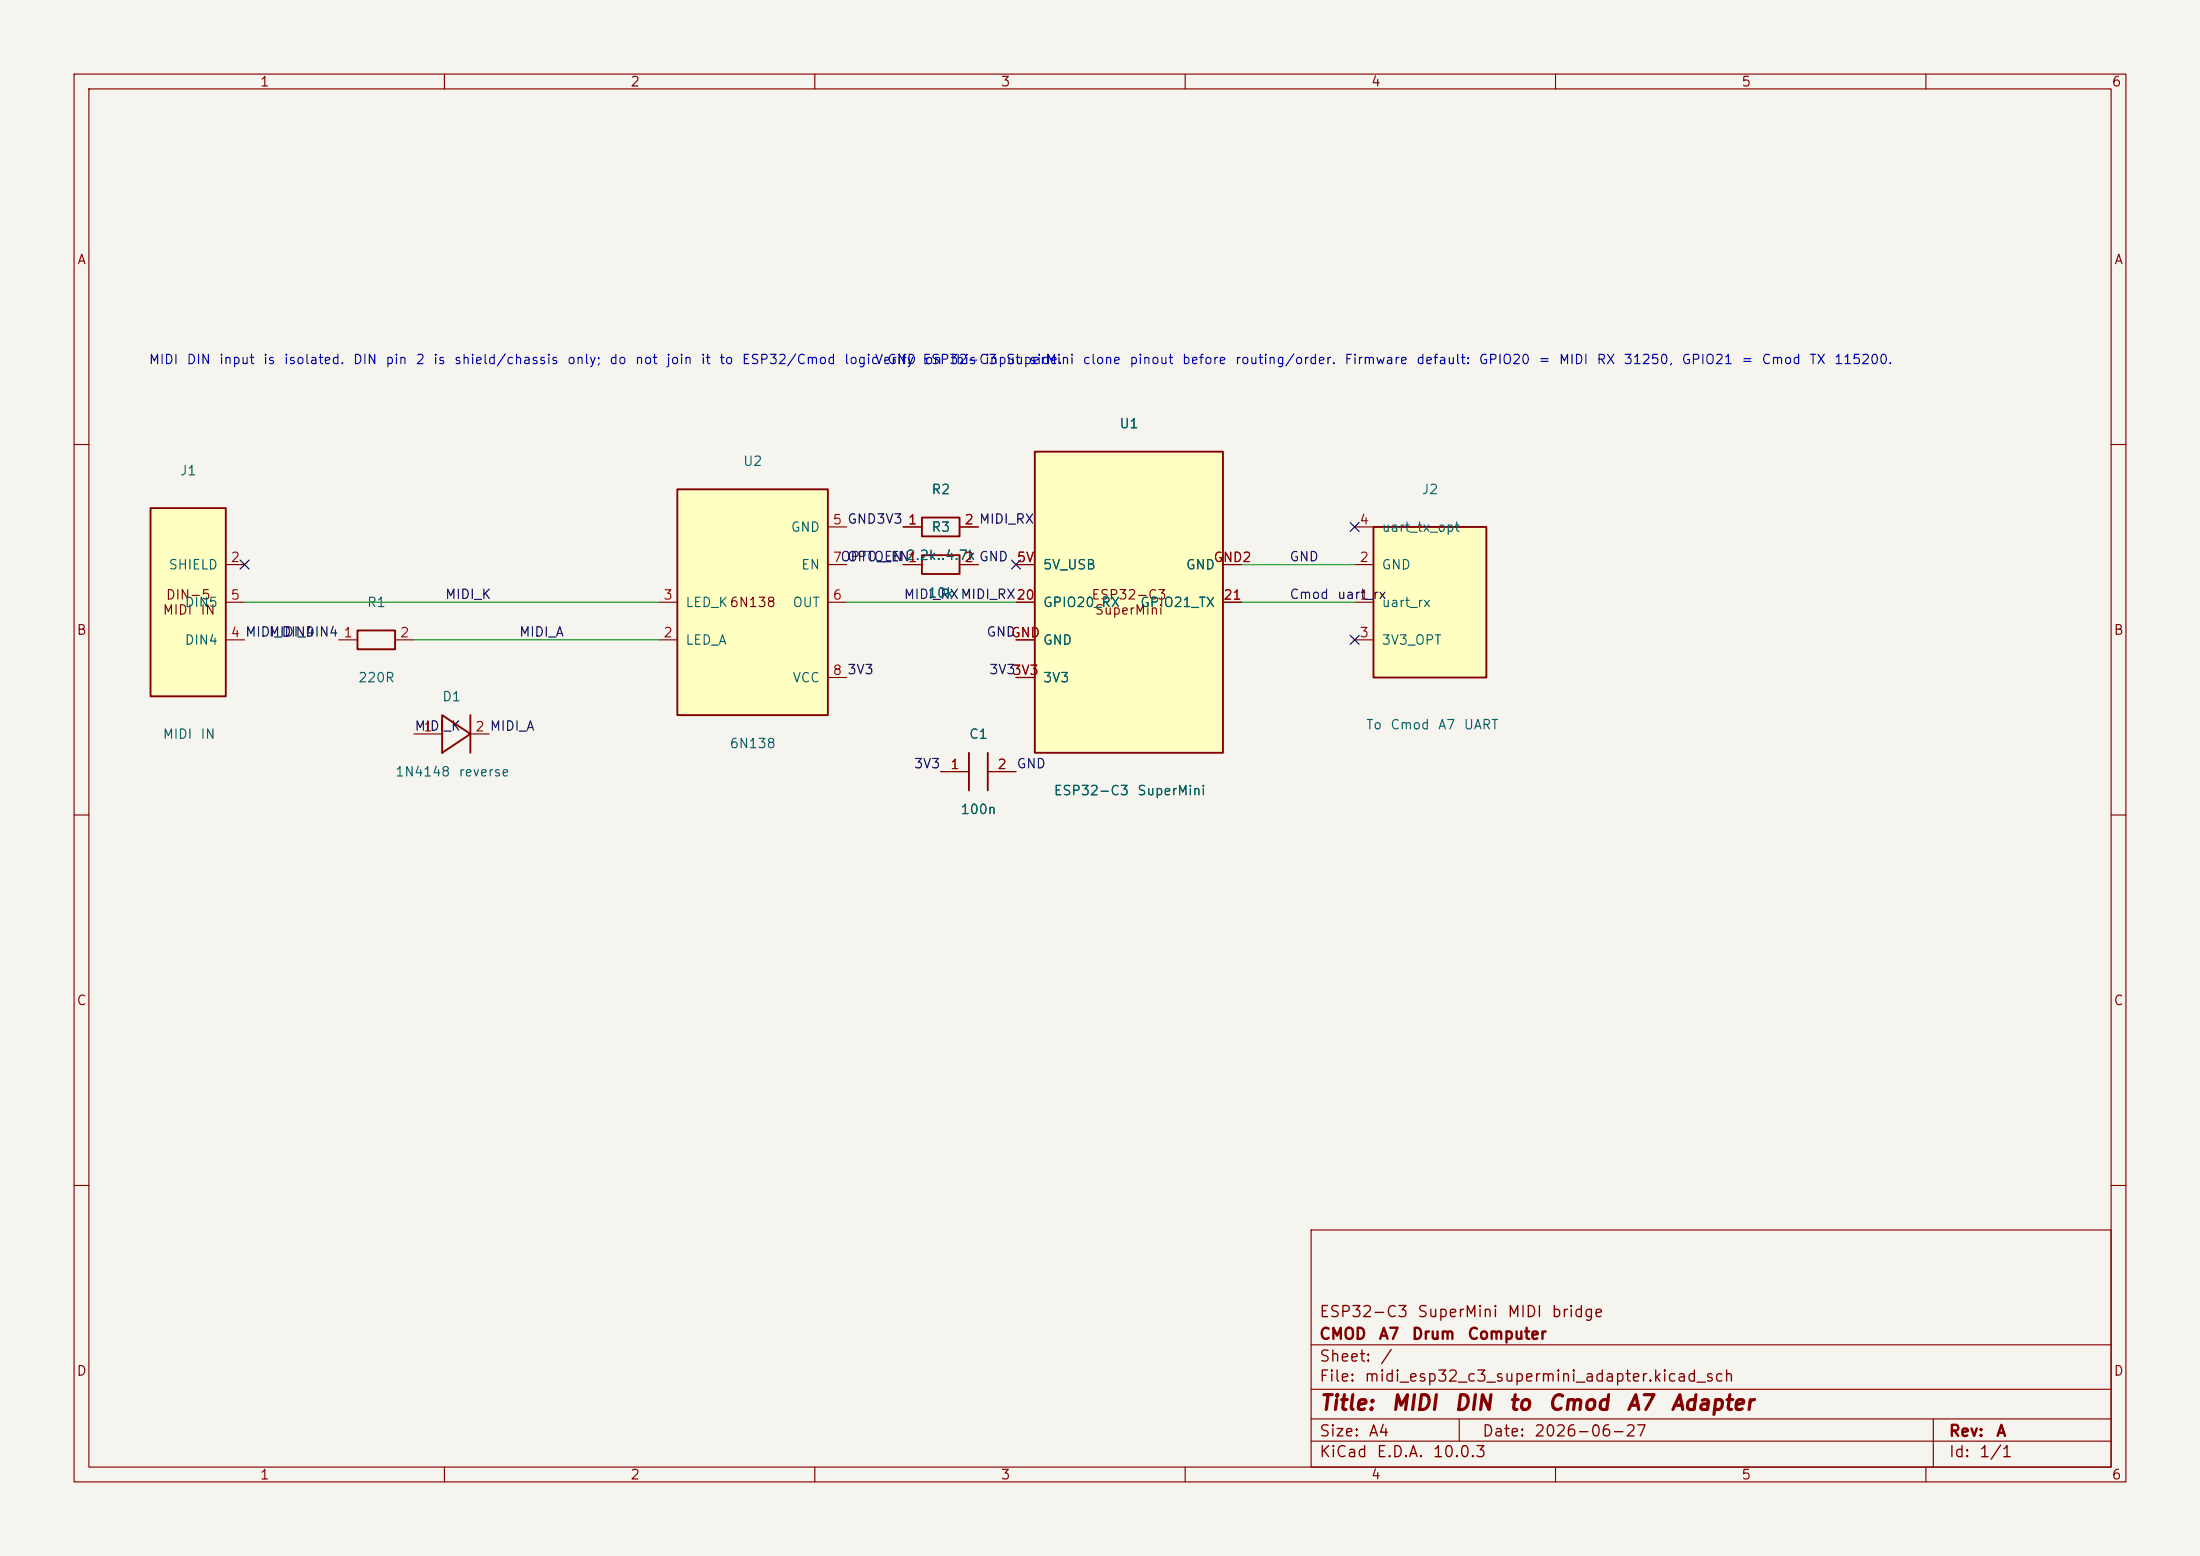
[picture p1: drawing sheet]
<svg xmlns="http://www.w3.org/2000/svg" width="297mm" height="210mm" viewBox="0 0 297 210" stroke-linecap="round" stroke-linejoin="round" font-family="sans-serif">
<path d="M0 0h297v210h-297z" fill="#f5f4ef" stroke="#f5f4ef" stroke-width=".14"/>
<g fill="none" stroke="#840000" stroke-width=".15">
<path d="M10 10h277v190h-277zM12 12h273v186h-273zM60 10v2M110 10v2M160 10v2M210 10v2M260 10v2M10 60h2M285 60h2M10 110h2M127 104.1h3.8M133.3 104.1h3.9"/>
<path d="M285 110h2M10 160h2M177 166h108v32h-108zM285 160h2M60 198v2M110 198v2M160 198v2M177 194.5h108M177 191.5h108M177 187.5h108M177 181.5h108M197 191.5v3"/>
<path d="M210 198v2M260 198v2M261 191.5v6.5"/>
</g>
<path d="M130.8 101.6v5.1M133.3 101.6v5.1" fill="none" stroke="#840000" stroke-width=".25"/>
<path d="M91.4 66h20.4v30.5h-20.4z" fill="#ffffc2"/>
<path d="M91.4 66h20.4v30.5h-20.4zM124.5 69.9h5v2.5h-5zM124.5 74.9h5v2.6h-5zM59.7 96.5l3.8 2.6-3.8 2.5zM63.5 96.5v5.1" fill="none" stroke="#840000" stroke-width=".25"/>
<path d="M111.8 71.1h2.5M111.8 76.2h2.5M121.9 71.1h2.6M121.9 76.2h2.6M129.5 71.1h2.6M129.5 76.2h2.6M55.9 99.1h3.8M63.5 99.1h2.5M88.9 86.4h2.5M88.9 81.3h2.5M111.8 81.3h2.5M111.8 91.4h2.5" fill="none" stroke="#840000" stroke-width=".15"/>
<path d="M20.3 68.6h10.2v25.4h-10.2z" fill="#ffffc2"/>
<path d="M20.3 68.6h10.2v25.4h-10.2zM48.3 85.1h5v2.5h-5z" fill="none" stroke="#840000" stroke-width=".25"/>
<path d="M30.5 76.2h2.5M30.5 86.4h2.5M30.5 81.3h2.5M45.7 86.4h2.6M53.3 86.4h2.6" fill="none" stroke="#840000" stroke-width=".15"/>
<path d="M139.7 61h25.4v40.6h-25.4z" fill="#ffffc2"/>
<path d="M139.7 61h25.4v40.6h-25.4z" fill="none" stroke="#840000" stroke-width=".25"/>
<path d="M137.2 76.2h2.5M165.1 76.2h2.5M137.2 91.4h2.5M137.2 81.3h2.5M137.2 86.4h2.5M165.1 81.3h2.5" fill="none" stroke="#840000" stroke-width=".15"/>
<path d="M185.4 71.1h15.3v20.3h-15.3z" fill="#ffffc2"/>
<path d="M185.4 71.1h15.3v20.3h-15.3z" fill="none" stroke="#840000" stroke-width=".25"/>
<g fill="none" stroke="#840000" stroke-width=".15">
<path d="M121.9 76.2h2.6M121.9 71.1h2.6M129.5 76.2h2.6M129.5 71.1h2.6M137.2 76.2h2.5M165.1 76.2h2.5M182.9 76.2h2.5M182.9 71.1h2.5M137.2 81.3h2.5M137.2 86.4h2.5M137.2 91.4h2.5M165.1 81.3h2.5"/>
<path d="M182.9 81.3h2.5M182.9 86.4h2.5M127 104.1h3.8M133.3 104.1h3.9"/>
</g>
<path d="M167.6 76.2h15.3M33 81.3h55.9M55.9 86.4h33M114.3 81.3h22.9M167.6 81.3h15.3" fill="none" stroke="#009600" stroke-width=".15"/>
<path d="M32.4 75.6l1.2 1.2M33.6 75.6l-1.2 1.2M136.6 75.6l1.2 1.2M137.8 75.6l-1.2 1.2M182.3 70.5l1.2 1.2M183.5 70.5l-1.2 1.2M182.3 85.8l1.2 1.2M183.5 85.8l-1.2 1.2" fill="none" stroke="#000084" stroke-width=".15"/>
<g font-size="2" fill="#840000">
<text x="178" y="190.8">Title:</text>
<text x="187.7" y="190.8">MIDI</text>
<text x="196.2" y="190.8">DIN</text>
<text x="203.6" y="190.8">to</text>
<text x="208.8" y="190.8">Cmod</text>
<text x="219.4" y="190.8">A7</text>
<text x="225.4" y="190.8">Adapter</text>
</g>
<g font-size="1.5" fill="#840000">
<text x="178" y="178.2">ESP32-C3</text>
<text x="191.2" y="178.2">SuperMini</text>
<text x="203.4" y="178.2">MIDI</text>
<text x="209.3" y="178.2">bridge</text>
<text x="178" y="184.2">Sheet:</text>
<text x="178" y="181.2">CMOD</text>
<text x="186" y="181.2">A7</text>
<text x="186.2" y="184.2">/</text>
<text x="190.5" y="181.2">Drum</text>
<text x="198" y="181.2">Computer</text>
<text x="178" y="186.9">File:</text>
<text x="184.1" y="186.9">midi_esp32_c3_supermini_adapter.kicad_sch</text>
<text x="178" y="197.1">KiCad</text>
<text x="178" y="194.3">Size:</text>
<text x="184.7" y="194.3">A4</text>
<text x="185.7" y="197.1">E.D.A.</text>
<text x="193.3" y="197.1">10.0.3</text>
<text x="200" y="194.3">Date:</text>
<text x="207" y="194.3">2026-06-27</text>
<text x="263" y="194.3">Rev:</text>
<text x="263" y="197.1">Id:</text>
<text x="267.1" y="197.1">1/1</text>
<text x="269.4" y="194.3">A</text>
</g>
<g font-size="1.3" fill="#840000">
<text x="35" y="12">1</text>
<text x="85" y="12">2</text>
<text x="135" y="12">3</text>
<text x="185" y="12">4</text>
<text x="235" y="12">5</text>
<text x="285" y="12">6</text>
<text x="10.3" y="36">A</text>
<text x="285.3" y="36">A</text>
<text x="21.9" y="83.3">MIDI</text>
<text x="22.3" y="81.2">DIN-5</text>
<text x="27" y="83.3">IN</text>
<text x="147.2" y="81.2">ESP32-C3</text>
<text x="147.7" y="83.3">SuperMini</text>
<text x="10.3" y="86">B</text>
<text x="285.3" y="86">B</text>
<text x="10.3" y="136">C</text>
<text x="285.3" y="136">C</text>
<text x="10.3" y="186">D</text>
<text x="285.3" y="186">D</text>
<text x="35" y="200">1</text>
<text x="85" y="200">2</text>
<text x="135" y="200">3</text>
<text x="185" y="200">4</text>
<text x="235" y="200">5</text>
<text x="285" y="200">6</text>
</g>
<g font-size="1.3" fill="#0000c2">
<text x="20" y="49.5">MIDI</text>
<text x="25.1" y="49.5">DIN</text>
<text x="29.5" y="49.5">input</text>
<text x="35.4" y="49.5">is</text>
<text x="38.2" y="49.5">isolated.</text>
<text x="47.6" y="49.5">DIN</text>
<text x="51.9" y="49.5">pin</text>
<text x="56" y="49.5">2</text>
<text x="58.4" y="49.5">is</text>
<text x="61.2" y="49.5">shield/chassis</text>
<text x="76.5" y="49.5">only;</text>
<text x="82.2" y="49.5">do</text>
<text x="85.6" y="49.5">not</text>
<text x="89.8" y="49.5">join</text>
<text x="94.5" y="49.5">it</text>
<text x="97" y="49.5">to</text>
<text x="100.1" y="49.5">ESP32/Cmod</text>
<text x="113.9" y="49.5">logic</text>
<text x="118" y="49.5">Verify</text>
<text x="119.7" y="49.5">GND ESP32-C3</text>
<text x="124.7" y="49.5">on</text>
<text x="128.2" y="49.5">this</text>
<text x="132.9" y="49.5">input</text>
<text x="135.7" y="49.5">SuperMini</text>
<text x="138.8" y="49.5">side.</text>
<text x="146.1" y="49.5">clone</text>
<text x="152.4" y="49.5">pinout</text>
<text x="159.5" y="49.5">before</text>
<text x="166.6" y="49.5">routing/order.</text>
<text x="181.4" y="49.5">Firmware</text>
<text x="191.1" y="49.5">default:</text>
<text x="199.5" y="49.5">GPIO20</text>
<text x="207.6" y="49.5">=</text>
<text x="210.3" y="49.5">MIDI</text>
<text x="215.4" y="49.5">RX</text>
<text x="219.1" y="49.5">31250,</text>
<text x="226.9" y="49.5">GPIO21</text>
<text x="235" y="49.5">=</text>
<text x="237.7" y="49.5">Cmod</text>
<text x="244.2" y="49.5">TX</text>
<text x="247.5" y="49.5">115200.</text>
</g>
<g font-size="1.3" fill="#006464">
<text x="151" y="58.1">U1</text>
<text x="24.2" y="64.5">J1</text>
<text x="100.2" y="63.2">U2</text>
<text x="125.7" y="67">R2</text>
<text x="191.8" y="67">J2</text>
<text x="22.7" y="77.2">SHIELD</text>
<text x="106.7" y="72.1">GND</text>
<text x="108.1" y="77.2">EN</text>
<text x="122.2" y="75.9">2.2k..4.7k</text>
<text x="125.7" y="72.1">R3</text>
<text x="140.7" y="77.2">5V_USB</text>
<text x="160" y="77.2">GND</text>
<text x="186.4" y="77.2">GND</text>
<text x="186.4" y="72.1">uart_tx_opt</text>
<text x="24.8" y="82.3">DIN5</text>
<text x="49.5" y="82.3">R1</text>
<text x="92.5" y="82.3">LED_K6N138</text>
<text x="106.9" y="82.3">OUT</text>
<text x="125.2" y="81">10k</text>
<text x="140.7" y="82.3">GPIO20_RX</text>
<text x="153.8" y="82.3">GPIO21_TX</text>
<text x="186.4" y="82.3">uart_rx</text>
<text x="24.8" y="87.3">DIN4</text>
<text x="92.5" y="87.3">LED_A</text>
<text x="140.7" y="87.3">GND</text>
<text x="186.4" y="87.3">3V3_OPT</text>
<text x="48.2" y="92.4">220R</text>
<text x="59.6" y="95">D1</text>
<text x="106.9" y="92.4">VCC</text>
<text x="140.7" y="92.4">3V3</text>
<text x="21.9" y="100">MIDI</text>
<text x="27" y="100">IN</text>
<text x="98.4" y="101.3">6N138</text>
<text x="130.7" y="100">C1</text>
<text x="184.3" y="98.8">To</text>
<text x="187.6" y="98.8">Cmod</text>
<text x="194" y="98.8">A7</text>
<text x="197.5" y="98.8">UART</text>
<text x="53.3" y="105.1">1N4148</text>
<text x="61.8" y="105.1">reverse</text>
<text x="142.2" y="107.7">ESP32-C3</text>
<text x="153.4" y="107.7">SuperMini</text>
<text x="129.6" y="110.2">100n</text>
</g>
<g font-size="1.3" fill="#a90000">
<text x="112.3" y="71.1">5 GND3V3</text>
<text x="122.5" y="71.1">1</text>
<text x="130.1" y="71.1">2 MIDI_RX</text>
<text x="130.1" y="71.1">2</text>
<text x="183.4" y="71.1">4</text>
<text x="31" y="76.2">2</text>
<text x="112.3" y="76.2">7OPTO_EN 2.2k..4.7k GND</text>
<text x="122.5" y="76.2">1</text>
<text x="130.1" y="76.2">2</text>
<text x="137.2" y="76.2">5V</text>
<text x="163.7" y="76.2">GND2</text>
<text x="183.4" y="76.2">2</text>
<text x="31" y="81.3">5</text>
<text x="89.5" y="81.3">3</text>
<text x="112.3" y="81.3">6</text>
<text x="137.1" y="81.3">20</text>
<text x="165.1" y="81.3">21</text>
<text x="183.4" y="81.3">1</text>
<text x="31" y="86.3">4</text>
<text x="46.3" y="86.3">1</text>
<text x="53.9" y="86.3">2</text>
<text x="89.5" y="86.3">2</text>
<text x="136.4" y="86.3">GND</text>
<text x="183.4" y="86.3">3</text>
<text x="112.3" y="91.4">8</text>
<text x="136.6" y="91.4">3V3</text>
<text x="57.1" y="99">1</text>
<text x="64.1" y="99">2 MIDI_A</text>
<text x="128.2" y="104.1">1</text>
<text x="134.5" y="104.1">2</text>
</g>
<g font-size="1.3" fill="#0f0f0f">
<text x="114.3" y="76.1">OPTO_EN1</text>
<text x="174" y="76.1">GND</text>
<text x="60" y="81.2">MIDI_K</text>
<text x="121.9" y="81.2">MIDI_RXMIDI_RX20</text>
<text x="174" y="81.2">Cmod</text>
<text x="180.4" y="81.2">uart_rx</text>
<text x="36.2" y="86.2">MIDI_DIN4</text>
<text x="70" y="86.2">MIDI_A</text>
<text x="133.1" y="86.2">GND</text>
<text x="114.3" y="91.3">3V3</text>
<text x="133.4" y="91.3">3V3</text>
<text x="55.9" y="98.9">MIDI_K</text>
<text x="123.3" y="104">3V3</text>
<text x="137.2" y="104">GND</text>
</g>
</svg>
